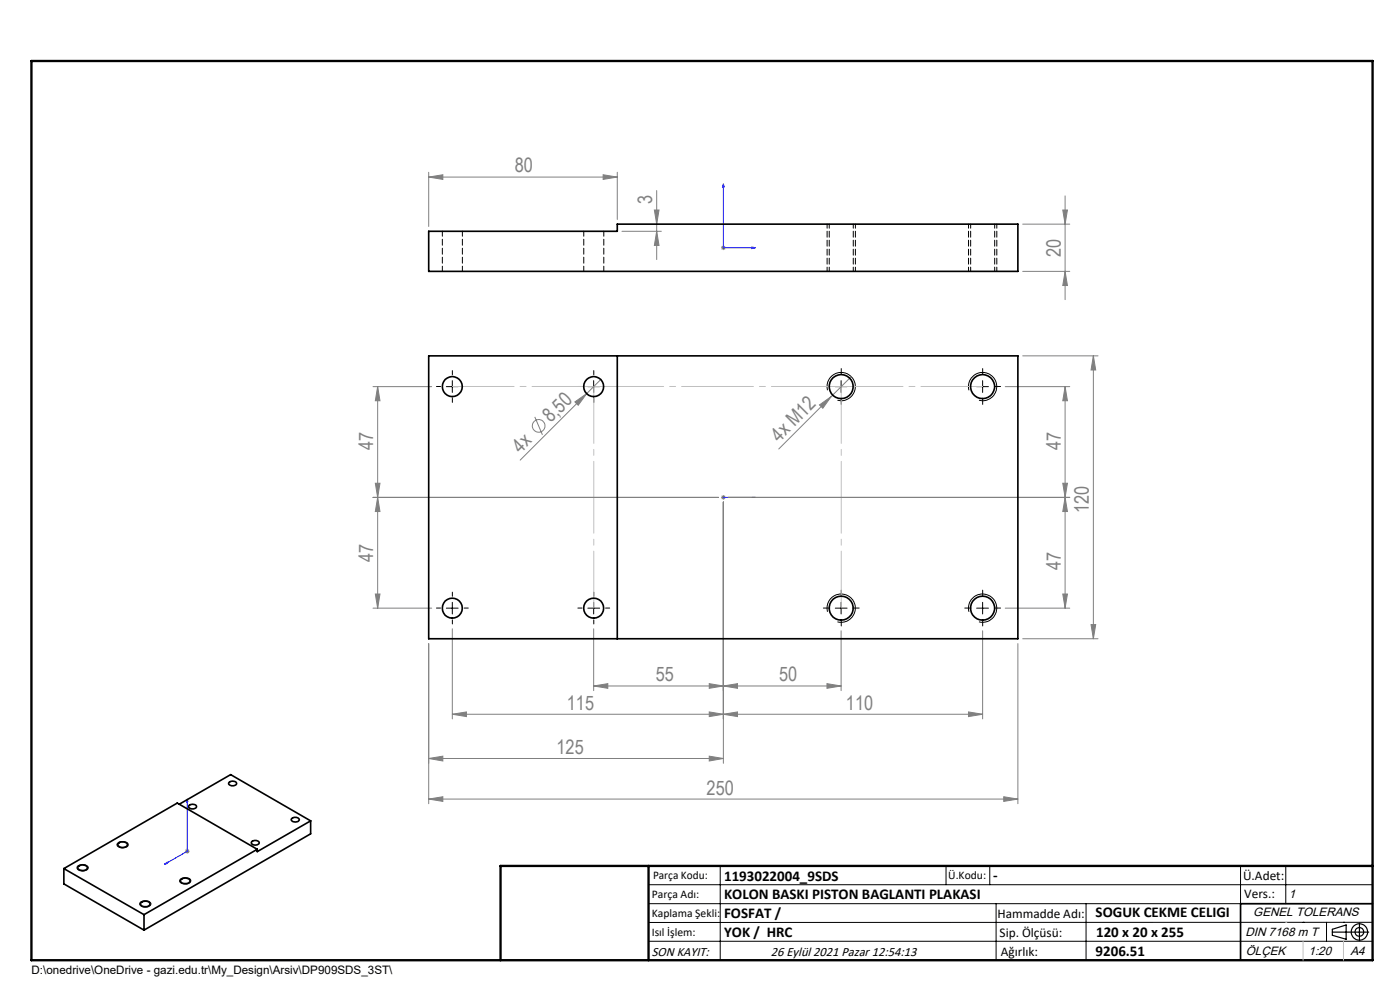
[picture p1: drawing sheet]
<svg xmlns="http://www.w3.org/2000/svg" width="297mm" height="210mm" viewBox="0 0 297 210" stroke-linecap="round" stroke-linejoin="round" font-family="sans-serif">
<g fill="none" stroke="#808080" stroke-width=".21">
<path d="M90.9 37.6l3-.5v1zM90.9 36.5v11.5M90.9 37.6h40.1M128 37.1l3 .5-3 .5zM131 36.5v10.1M131.9 49.1h8.4M138.8 44.5h1l-.5 3zM139.3 49.1l.5 3h-1zM139.3 40.4v14.7M153 52.6h1M153.1 52.2l.7 .7M153.5 52.1v.9"/>
<path d="M153.8 52.2l-.7 .7M217 47.5h9.9M217 57.6h9.9M225.5 44.5h.9l-.4 3zM226 57.6l.4 3h-.9zM226 41.5v22.1M180.6 79.9l-4.3 4.2M217 75.5h15.9M232 75.5l.4 3h-.9zM232 75.5v60M79.1 82h12.5M80.1 82l.5 3h-1z"/>
<path d="M80.1 82v47M113.5 88.4l1.6 3.8M122 85.3l2.5-1.8-1.8 2.5zM127.5 80.5l-17.2 17.1M173.8 85.9l2.5-1.8-1.7 2.5zM176.3 84.1l-11.1 11.1M213.3 82h13.6M226 82l.4 3h-.9zM226 82v47M79.1 105.5h73.3M79.6 102.5h1l-.5 3zM80.1 105.5l.5 3h-1z"/>
<path d="M153 105.5h1M153.1 105.2l.7 .7M153.5 105v1M153.5 106.5v55.4M153.8 105.2l-.7 .7M154.4 105.5h72.5M225.5 102.5h.9l-.4 3zM226 105.5l.4 3h-.9zM79.1 129h12.5M79.6 126h1l-.5 3zM90.9 136.5v34M96 133.4v19.1"/>
<path d="M125.9 133.4v13.1M178.4 133.8v12.7M208.5 133.8v18.7M213.3 129h13.6M215.9 136.5v34M217 135.5h15.9M225.5 126h.9l-.4 3zM231.5 132.5h.9l-.4 3zM96 151.5l3-.5v1zM96 151.5h112.5M125.9 145.5l3-.5v1zM125.9 145.5h52.5"/>
<path d="M150.5 145l3 .5-3 .5zM150.5 151l3 .5-3 .5zM153.5 145.5l3-.5v1zM153.5 151.5l3-.5v1zM175.4 145l3 .5-3 .5zM205.5 151l3 .5-3 .5zM90.9 169.5l3-.5v1zM90.9 169.5h125M90.9 160.9l3-.5v1zM90.9 160.9h62.6M150.5 160.4l3 .5-3 .5zM212.9 169l3 .5-3 .5z"/>
<path d="M39.2 180.6h1M39.4 180.2l.7 .7M39.7 180v1.1M40.1 180.2l-.7 .7"/>
<circle cx="114.3" cy="90.3" r="1.35"/>
</g>
<g fill="none" stroke="#000" stroke-width=".21">
<path d="M94.7 82h2.5M96 80.7v2.5M124.7 82h2.5M125.9 80.7v2.5M175.5 82.8a3 3 0 0 1 2.7-3.8 3 3 0 0 1 3.2 3.3 3 3 0 0 1-3.7 2.6M177.2 82h2.5M178.4 80.7v2.5M205.6 82.8a2.99 2.99 0 0 1 2.6-3.8 2.99 2.99 0 0 1 3.2 3.3 2.99 2.99 0 0 1-3.7 2.6M207.2 82h2.5M208.5 80.7v2.5M94.7 129h2.5M96 127.8v2.4"/>
<path d="M124.7 129h2.5M125.9 127.8v2.4M175.5 129.8a3 3 0 0 1 2.7-3.8 3 3 0 0 1 3.2 3.3 3 3 0 0 1-3.7 2.6M177.2 129h2.5M178.4 127.8v2.4M205.6 129.8a2.99 2.99 0 0 1 2.6-3.8 2.99 2.99 0 0 1 3.2 3.3 2.99 2.99 0 0 1-3.7 2.6M207.2 129h2.5M208.5 127.8v2.4M25 178.8a1.44 1.44 0 0 1 2.2 .4 1.35 1.35 0 0 1-2.4-.1zM16.5 183.7a1.5 1.5 0 0 1 2.2 .4 1.43 1.43 0 0 1-2.4 .1zM29.8 191.4a1.53 1.53 0 0 1 2.2 .3 1.43 1.43 0 0 1-2.4 .1zM38.2 186.5a1.63 1.63 0 0 1 2.3 .2 1.25 1.25 0 0 1-2 .7l-.4-.5z"/>
<path d="M137.6 187.7h153.6M137.6 191.7h153.6M137.6 199.7h153.6M152.8 183.7v20M200.7 183.7v4M210 183.7v4M211.3 191.7v12M230.4 191.7v12M263.2 183.7v20M272.8 183.7v8M276.4 195.6h.1M281.4 195.6v4.1"/>
<path d="M285 195.6h.1M291.2 195.6l-153.6 .1"/>
</g>
<g fill="none" stroke="#000" stroke-width=".25">
<path d="M282.6 197.7h7.8M282.6 197.1l3-.9v3l-3-.8zM288.4 195.8v3.8M106.2 203.7h185"/>
<circle cx="288.4" cy="197.7" r="1.74"/>
<circle cx="288.4" cy="197.7" r=".93"/>
</g>
<path d="M153.5 39v13.6h6.7M153.5 39l.1 .7h-.3zM159.5 52.4l.7 .2-.7 .1zM153.3 105.5h.3zM153.5 105.5h6.7M153.5 105.5h.1M160.2 105.5h-.7h.7M39.7 169.5v11.1l-4.8 2.7M39.7 169.5l.2 .5-.3 .1zM34.9 183.3l.5-.4v.3z" fill="none" stroke="#00f" stroke-width=".21"/>
<g fill="none" stroke="#000" stroke-width=".21" stroke-dasharray="15.2 1.3 1.3 1.3">
<path d="M96 79.5v-.9M126 79.5v-.9M178.5 79.5v-1.3M208.5 79.5v-1.3M93.5 82h-.9M96 84.5v.9M98.5 82h.8M123.5 82h-.9M126 84.5v.9M128.5 82h.8M176 82h-1.3M178.5 84.5v1.3"/>
<path d="M181 82h1.3M206 82h-1.3M208.5 84.5v1.3M211 82h1.3M93.5 129h-.9M96 126.5v-.9M96 131.5v.9M98.5 129h.8M123.5 129h-.9M126 126.5v-.9M126 131.5v.9M128.5 129h.8"/>
<path d="M176 129h-1.3M178.5 126.5v-1.3M178.5 131.5v1.3M181 129h1.3M206 129h-1.3M208.5 126.5v-1.3M208.5 131.5v1.3M211 129h1.3"/>
</g>
<path d="M175.5 47.5v10M181.5 57.5v-10M205.5 47.5v10M211.5 57.5v-10" fill="none" stroke="#000" stroke-width=".21" stroke-dasharray="1.3 .6" stroke-dashoffset=".4"/>
<path d="M291.2 191.7h-28v12" fill="none" stroke="#000" stroke-width=".35"/>
<path d="M6.7 12.9h284.5v190.8h-284.5zM137.6 183.7v20M291.2 183.7h-185v20" fill="none" stroke="#000" stroke-width=".5"/>
<path d="M126 129v-47M178.5 129v-47" fill="none" stroke="#c0c0c0" stroke-width=".21" stroke-dasharray="15.2 1.3 1.3 1.3" stroke-dashoffset="3.2"/>
<path d="M126 82h-30M178.5 82h30" fill="none" stroke="#c0c0c0" stroke-width=".21" stroke-dasharray="15.2 1.3 1.3 1.3" stroke-dashoffset="2.1"/>
<path d="M126 82h52.5" fill="none" stroke="#c0c0c0" stroke-width=".21" stroke-dasharray="15.2 1.3 1.3 1.3" stroke-dashoffset=".4"/>
<path d="M276.4 199.7v4M285 199.7v4" fill="none" stroke="#c0c0c0" stroke-width=".21"/>
<path d="M272.8 195.6h.1" fill="none" stroke="#c0c0c0" stroke-width=".25"/>
<g fill="#00f">
<path d="M34.9 183.3l.5-.1v-.3zM39.7 169.5l-.1 .6 .3-.1zM159.5 105.5h.7zM153.3 105.5h.3z"/>
<path d="M159.5 52.4l.7 .2-.7 .1zM153.5 39l.1 .7h-.3z"/>
</g>
<g fill="#808080">
<path d="M122 85.3l2.5-1.8-1.8 2.5z"/>
<path d="M173.8 85.9l2.5-1.8-1.7 2.5z"/>
<path d="M150.5 145l3 .5-3 .5zM125.9 145.5l3-.5v1z"/>
<path d="M153.5 145.5l3-.5v1zM175.4 145l3 .5-3 .5zM153.5 151.5l3-.5v1zM205.5 151l3 .5-3 .5zM96 151.5l3-.5v1zM150.5 151l3 .5-3 .5z"/>
<path d="M90.9 37.6l3-.5v1zM128 37.1l3 .5-3 .5z"/>
<path d="M150.5 160.4l3 .5-3 .5zM90.9 160.9l3-.5v1z"/>
<path d="M225.5 44.5h.9l-.4 3zM226 57.6l.4 3h-.9z"/>
<path d="M231.5 132.5h.9l-.4 3zM232 75.5l.4 3h-.9z"/>
<path d="M139.3 49.1l.5 3h-1zM138.8 44.5h1l-.5 3z"/>
<path d="M80.1 82l.5 3h-1zM79.6 102.5h1l-.5 3zM80.1 105.5l.5 3h-1zM79.6 126h1l-.5 3zM226 82l.4 3h-.9zM225.5 102.5h.9l-.4 3zM226 105.5l.4 3h-.9zM225.5 126h.9l-.4 3z"/>
<path d="M90.9 169.5l3-.5v1zM212.9 169l3 .5-3 .5z"/>
</g>
<g fill="none" stroke="#000" stroke-width=".35">
<path d="M90.9 49.1h40.1v-1.6h84.9v10.1h-125zM90.9 75.5h125v60h-125zM131 75.5v60M25 179a1.37 1.37 0 0 1 2 .1 1.14 1.14 0 0 1-2 .2zM38 170.6l10.9-6.3 17 9.8M40.1 170.8a1.07 1.07 0 0 1 1.6 .3 .97 .97 0 0 1-1.7 0zM48.6 165.9a1.07 1.07 0 0 1 1.6 .3 .97 .97 0 0 1-1.7 0zM53.4 178.5a.92 .92 0 0 1 1.6 .4 1 1 0 0 1-1.7-.1zM61.8 173.7a.94 .94 0 0 1 .9-.4 .94 .94 0 0 1 .8 .7 .94 .94 0 0 1-.9 .4 .94 .94 0 0 1-.8-.7zM65.9 174.1v2.8l-35.3 20.4M65.9 174.1l-11.3 6.5v-.4M13.5 184.2l17.1 9.8"/>
<path d="M13.5 184.2v3.3l17.1 9.8M16.7 183.8a1.29 1.29 0 0 1 1.9 .3 1.17 1.17 0 0 1-2.1-.1zM30 191.4a1.19 1.19 0 0 1 1.8 .4 1.18 1.18 0 0 1-2-.1zM30.6 194v3.3M38.4 186.5a1.23 1.23 0 0 1 1.9 .4 1.21 1.21 0 0 1-2-.1zM54.6 180.2l-24 13.8M54.6 180.2l-17-9.9-24.1 13.9"/>
<circle cx="96" cy="82" r="2.12"/>
<circle cx="125.9" cy="82" r="2.12"/>
<circle cx="178.5" cy="82" r="2.55"/>
<circle cx="208.4" cy="82" r="2.55"/>
<circle cx="96" cy="129" r="2.12"/>
<circle cx="125.9" cy="129" r="2.12"/>
<circle cx="178.5" cy="129" r="2.55"/>
<circle cx="208.4" cy="129" r="2.55"/>
</g>
<path d="M175.9 47.5v10M181 57.5v-10M205.9 47.5v10M211 57.5v-10" fill="none" stroke="#000" stroke-width=".21" stroke-dasharray="1.3 .6" stroke-dashoffset=".4"/>
<path d="M93.8 49v8.5M98.1 57.5v-8.5M123.8 49v8.5M128.1 57.5v-8.5" fill="none" stroke="#000" stroke-width=".21" stroke-dasharray="1.3 .6" stroke-dashoffset=".2"/>
<g font-size="4.2" fill="#808080">
<text x="109.2" y="36.6">80</text>
<text x="138.4" y="43.3" transform="rotate(-90 138.4 43.3)">3</text>
<text x="225" y="54.6" transform="rotate(-90 225 54.6)">20</text>
<text x="116.9" y="89.8" transform="rotate(-45 116.9 89.8)">8,50</text>
<text x="79.2" y="95.5" transform="rotate(-90 79.2 95.5)">47</text>
<text x="165.3" y="93.9" transform="rotate(-45 165.3 93.9)">4x M12</text>
<text x="225" y="95.5" transform="rotate(-90 225 95.5)">47</text>
<text x="110.4" y="96.3" transform="rotate(-45 110.4 96.3)">4x</text>
<text x="231" y="108.8" transform="rotate(-90 231 108.8)">120</text>
<text x="79.2" y="119.3" transform="rotate(-90 79.2 119.3)">47</text>
<text x="225" y="120.8" transform="rotate(-90 225 120.8)">47</text>
<text x="139.1" y="144.5">55</text>
<text x="165.3" y="144.5">50</text>
<text x="120.3" y="150.5">115</text>
<text x="179.5" y="150.5">110</text>
<text x="118.1" y="159.9">125</text>
<text x="149.9" y="168.5">250</text>
</g>
<g font-size="3.2">
<text x="153.6" y="186.8">1193022004_9SDS</text>
<text x="153.6" y="190.8">KOLON BASKI PISTON BAGLANTI PLAKASI</text>
<text x="210.7" y="186.6">-</text>
<text x="153.6" y="194.8">FOSFAT /</text>
<text x="232.4" y="194.5">SOGUK CEKME CELIGI</text>
<text x="153.6" y="198.8">YOK / HRC</text>
<text x="232.4" y="202.8">9206.51</text>
<text x="232.5" y="198.8">120 x 20 x 255</text>
</g>
<g font-size="2.8">
<text x="263.7" y="186.7">Ü.Adet:</text>
<text x="263.9" y="190.5">Vers.:</text>
<text x="211.6" y="194.8">Hammadde Adı:</text>
<text x="138.3" y="202.8">SON KAYIT:</text>
<text x="163.6" y="202.8">26 Eylül 2021 Pazar 12:54:13</text>
<text x="212.1" y="198.7">Sip. Ölçüsü:</text>
<text x="212.3" y="202.7">Ağırlık:</text>
</g>
<g font-size="2.6">
<text x="273.4" y="190.4">1</text>
<text x="265.9" y="194.4">GENEL TOLERANS</text>
<text x="264.2" y="198.5">DIN 7168 m T</text>
<text x="264.3" y="202.6">ÖLÇEK</text>
<text x="277.6" y="202.6">1:20</text>
<text x="286.5" y="202.6">A4</text>
</g>
<g font-size="2.5">
<text x="138.3" y="190.5">Parça Adı:</text>
<text x="138.5" y="186.5">Parça Kodu:</text>
<text x="201.2" y="186.5">Ü.Kodu:</text>
<text x="138.3" y="194.5">Kaplama Şekli:</text>
<text x="138.3" y="198.6">Isıl İşlem:</text>
<text x="6.7" y="206.7">D:\onedrive\OneDrive - gazi.edu.tr\My_Design\Arsiv\DP909SDS_3ST\</text>
</g>
</svg>
